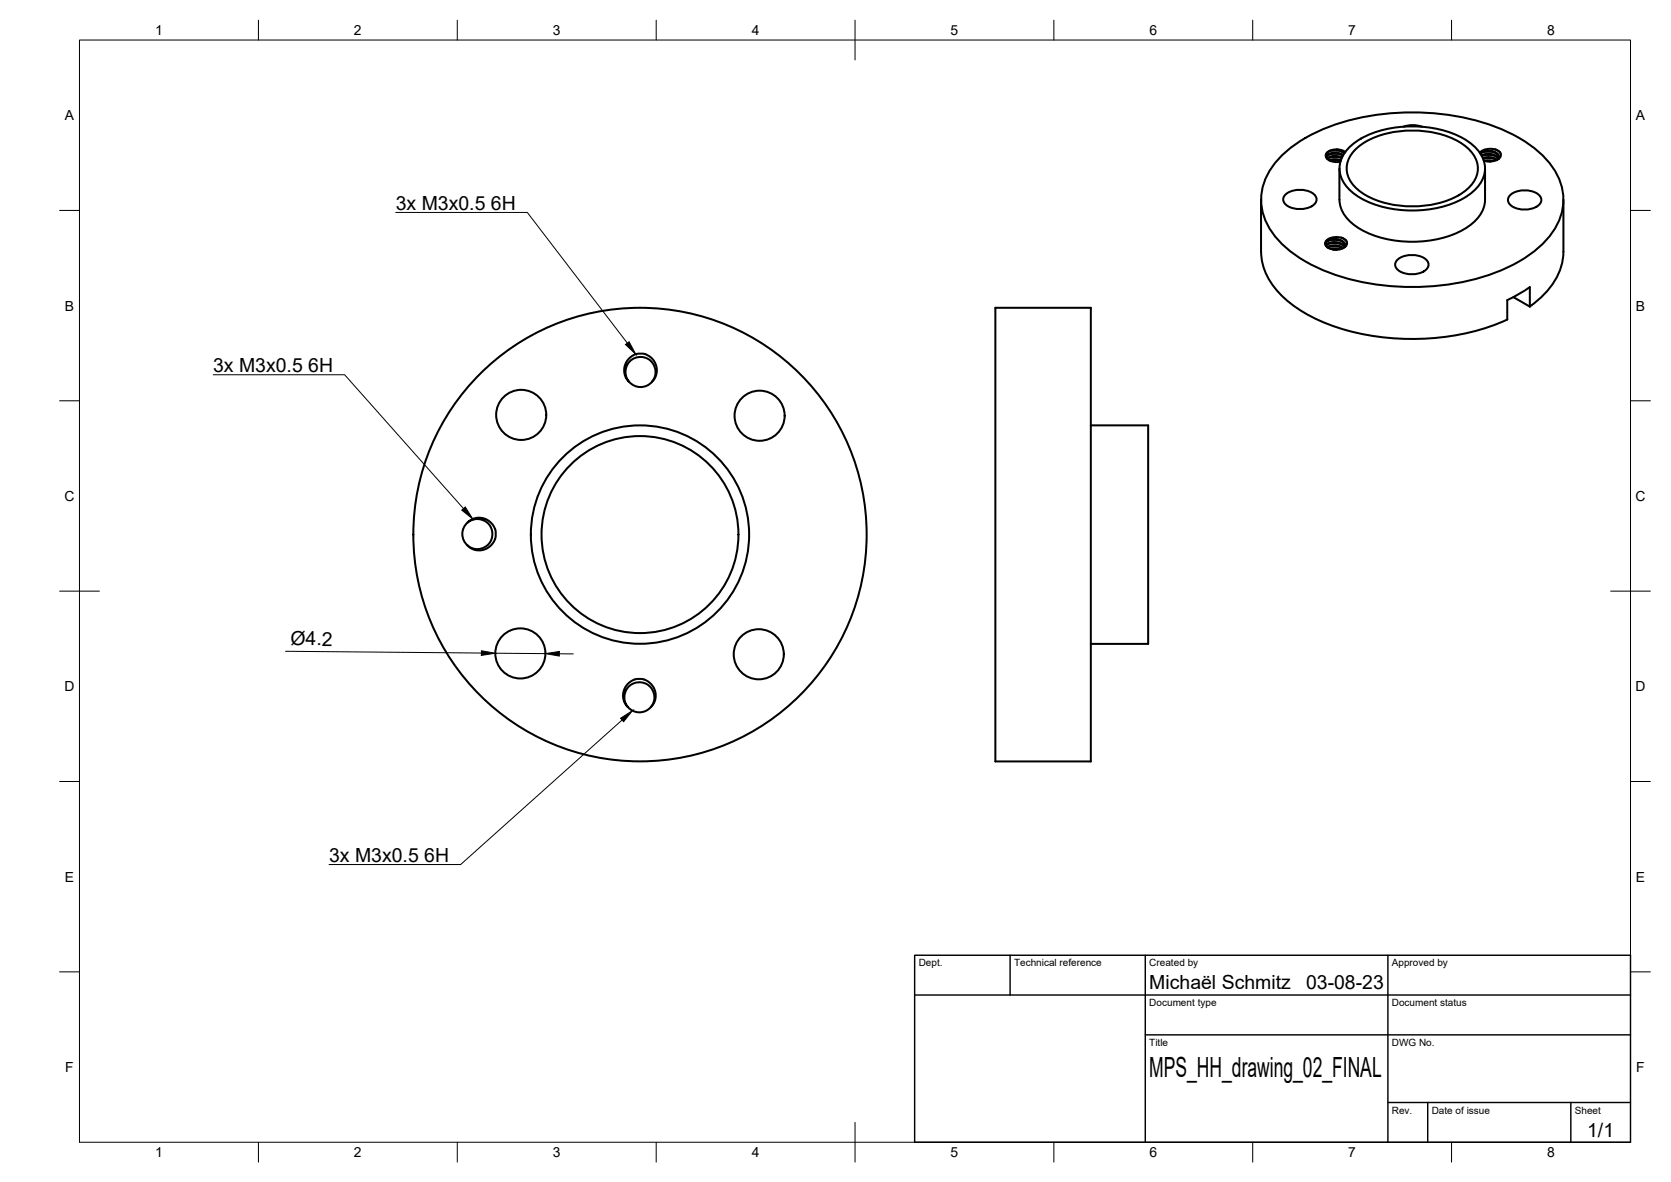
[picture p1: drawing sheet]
<svg xmlns="http://www.w3.org/2000/svg" width="420mm" height="297mm" viewBox="0 0 420 297" stroke-linecap="round" stroke-linejoin="round" font-family="sans-serif">
<!-- layer: Visible -->
<g fill="none" stroke="#000" stroke-width=".51">
<path d="M322.8 38.6a43.3 43.3 0 0 1 23.5-9.8 59.9 59.9 0 0 1 33.7 4.8 24.5 24.5 0 0 1 11.9 11 14 14 0 0 1-3.1 15.7 38.6 38.6 0 0 1-20 10.4 60.9 60.9 0 0 1-38.6-3.9 24.5 24.5 0 0 1-11.9-11.1 14 14 0 0 1 3.1-15.6zM333.4 39.1l.2 .7 .8 .6 1.5 .3 1.1-.1M335 39.5h1.3M335 38.6l1.3 .1M335 37.8h1.3M336.1 37.6a2.64 2.64 0 0 0-2.7 1.2v.3M337.3 39.8l-1.8-.4-1 .2-.7 .4M337.4 39.6l-1-.3-1-.1-1 .2-.7 .4M337.7 39.1l-1.3-.4-1.3-.1-1 .3-.7 .6M337.7 39l-1.3-.6h-1.1l-1.3 .3-.6 .7M338 38.6l-1.2-.7-1.4-.1-1.4 .4-.4 .3-.2 .5M338.3 38.2l-1.1-.5-1.1-.1 .9 .2 1.1 .6"/>
<path d="M339.7 36.6a24.3 24.3 0 0 1 17.2-4.8 23.2 23.2 0 0 1 13.6 4.8 7.1 7.1 0 0 1 0 11.4 24.3 24.3 0 0 1-17.2 4.9 23.2 23.2 0 0 1-13.6-4.9 7.1 7.1 0 0 1 0-11.4zM341.1 37.3a21.8 21.8 0 0 1 15.6-4.5 20.8 20.8 0 0 1 12.4 4.5 6.3 6.3 0 0 1 0 10 21.8 21.8 0 0 1-15.6 4.5 20.8 20.8 0 0 1-12.4-4.5 6.3 6.3 0 0 1 0-10zM352.9 31.8l2-.4 1.4 .1 1.3 .4M372.2 38.5l1.4-.6 1.7 .1 1.2 .6 .4 .4 .1 .6-.1 .3-.9-.9-1.4-.3h-1.1l-1 .4M372.3 38.7l1.2-.6h1.5l1.3 .6 .7 .9M372.6 39.2l1-.3 1.5 .1 .9 .3 .8 .7M372.8 39.7l1-.2h1.1l1.5 .7M372.9 39.9l2-.2 1.4 .5M373.5 39.7l1.4 .1M373.5 38.9h1.4M373.5 38.1h1.4M376 37.6l.6 .3 .7 .6"/>
<path d="M376 37.6l-1.2-.2-1.1 .1-1 .4-.6 .5M376 37.5a1.84 1.84 0 0 1 1.3 1.1l-.1 1-1 .7-1.3 .3-1.8-.3M317.1 50.2v13a16.8 16.8 0 0 0 7.2 12.9 47 47 0 0 0 24.7 8.8 60.1 60.1 0 0 0 30-4.6M323.3 48.8a6.1 6.1 0 0 1 7.1 0 1.74 1.74 0 0 1-.6 3 5.9 5.9 0 0 1-6.9-.9 1.58 1.58 0 0 1 .4-2.1zM334.5 40.4l1.4-.2 1.2 .3M335 40.3h1.3M336.8 42.3v7.9a9.2 9.2 0 0 0 5.4 7.5 28.6 28.6 0 0 0 25.8 0 9.2 9.2 0 0 0 5.4-7.5v-7.9M337.1 40.3l-1.9-.3-1 .3M337.3 59.7l1.3 1M337.3 59.7l-1.5-.1-1.3 .2-.9 .6-.4 .8M337.3 59.7l1.1 .7 .3 .9-.6 .8-1.2 .5a4 4 0 0 1-3.5-.8l-.2-.6M373.3 40.4l1.2-.1 1 .2"/>
<path d="M373.8 40.5l1.1 .1-1-.1M379.8 49a6.1 6.1 0 0 1 7.1 0 1.74 1.74 0 0 1-.6 3 5.9 5.9 0 0 1-6.9-1 1.58 1.58 0 0 1 .4-2zM393.1 50.2v13a16.8 16.8 0 0 1-7.2 12.9l-1.2 .9M250.3 77.4h24v114h-24zM333.2 61.2l.3-.5 .7-.5 1.7-.2 1.6 .5 .6 .5 .2 .6-.1 .5-.4-.5-.7-.5-1.6-.3-1.4 .3-.8 .6M333.2 61.4l.2-.4 .7-.5 1.8-.3 1.7 .6 .5 .5 .2 .5M333.4 61.8l.9-.6 1.4-.1 1.4 .2 1 .8M333.7 62.1l.9-.3 1.2-.2 1.3 .3 .7 .4M333.9 62.3l.8-.4h1.1l1.8 .5M334.6 62.6l1.2-.1 1 .2M334.9 61.9h1.3M334.9 61.1h1.3"/>
<path d="M334.9 60.3h1.3M335.2 62.7h1zM351.4 65.2a6.1 6.1 0 0 1 7.2 0 1.74 1.74 0 0 1-.6 3 5.9 5.9 0 0 1-7-.9 1.58 1.58 0 0 1 .4-2.1zM380.5 74.7l4.2 2.4M384.7 77.1v-5l-2.7 1.8-3 1.5v4.9M158 90.3l.4-.4a3.9 3.9 0 0 1 5.1-.2l1.2 1.5 .5 1.7-.4 1.7-.9 1.4 .6-1 .3-1.1-.3-1.9-.5-.9-.7-.7-.9-.5-1.1-.2-1.8 .3-.9 .6-.8 .9-.5 1.4v1l.3 1.1 .6 1-.9-1.2-.3-1.4 .2-1.7zM163.9 95.9a3.8 3.8 0 0 1-5.7 0M274.3 106.9h14.4v54.9h-14.4M117.6 131.3a4.1 4.1 0 0 0-.3 5.6 4.1 4.1 0 0 0 5.5 .7l.8-.7a3.9 3.9 0 0 0 .2-5.2l-1.6-1.2-1.4-.4-1.4 .1-1.5 .8-.3 .3 1.1-.7 1.5-.2 1 .2 .9 .4 .7 .6 .6 .9 .4 2-.6 1.8-.5 .6-1.2 .8-1.1 .3h-1l-1.1-.4-.7-.5M157.8 171.9l.3-.3a3.9 3.9 0 0 1 5.1-.1l1.2 1.3 .5 1.6-.3 1.9-1 1.4 .6-.8 .3-1v-1.1l-.2-1-.9-1.3-.6-.5-1.8-.5-1.9 .3-.9 .7-.7 .9-.4 1-.1 1.1 .2 1 .7 1.2-.1-.1-.8-1.2-.3-1.4 .3-1.7zM163.7 177.7a3.8 3.8 0 0 1-5.8 0"/>
<circle cx="131.1" cy="104.3" r="6.3"/>
<circle cx="191" cy="104.5" r="6.3"/>
<circle cx="160.9" cy="134.3" r="24.8"/>
<circle cx="160.9" cy="134.3" r="27.4"/>
<circle cx="160.9" cy="134.3" r="57"/>
<circle cx="130.8" cy="164.2" r="6.3"/>
<circle cx="190.8" cy="164.4" r="6.3"/>
</g>
<!-- layer: BORDER -->
<g fill="none" stroke="#000" stroke-width=".25">
<path d="M20 10.1h390v276.9h-390zM65 5.1v5M115 5.1v5M165 5.1v5M215 5.1v10M265 5.1v5M315 5.1v5M365 5.1v5M15 52.9h5M410 52.9h5M15 100.7h5M410 100.7h5"/>
<path d="M15 148.6h10M405 148.6h10M15 196.4h5M410 196.4h5M15 244.2h5M410 244.2h5M65 287v5M115 287v5M165 287v5M215 282.1v9.9M265 287v5M315 287v5"/>
<path d="M365 287v5"/>
</g>
<!-- layer: TITLEBLOCK -->
<path d="M230 240.1h180v46.9h-180zM230 250h180M254 240.1v9.9M288 240.1v46.9M349 240.1v46.9M288 260.1h122M349 277.1h61M359 277.1v9.9M395 277.1v9.9" fill="none" stroke="#000" stroke-width=".36"/>
<!-- layer: Hole Notes -->
<path d="M157.3 86.6l.9-.7 1.7 3.1zM116.1 128.2l.9-.8 1.9 3zM156 180.5l3-1.9-2.2 2.8z" fill="#000" stroke="#000" stroke-width=".25"/>
<path d="M99.5 53.4h33.1l25.1 32.8M53.6 94.2h33.1l29.8 33.6M156.4 180.9l-40.6 36.4h-33.1" fill="none" stroke="#000" stroke-width=".25"/>
<!-- layer: FD_Dimensions -->
<path d="M71.8 163.7l49.2 .4M124.5 164.2l12.6 .1M140.6 164.3h3.5" fill="none" stroke="#000" stroke-width=".25"/>
<path d="M121.1 163.5l3.4 .7-3.5 .5zM137.1 164.3l3.6-.6-.1 1.2z" fill="#000" stroke="#000" stroke-width=".25"/>
<text font-size="7" x="289" y="270.6">MPS_HH_drawing_02_FINAL</text>
<g font-size="4.9">
<text x="99.5" y="52.7">3x M3x0.5</text>
<text x="123.4" y="52.7">6H</text>
<text x="53.6" y="93.5">3x M3x0.5</text>
<text x="77.5" y="93.5">6H</text>
<text x="73" y="162.1" transform="rotate(1 73 162.1)">Ø4.2</text>
<text x="82.7" y="216.6">3x M3x0.5</text>
<text x="106.7" y="216.6">6H</text>
<text x="289" y="248.5">Michaël Schmitz</text>
<text x="328.4" y="248.5">03-08-23</text>
<text x="399.1" y="285.7">1/1</text>
</g>
<g font-size="3.5">
<text x="39" y="8.8">1</text>
<text x="89" y="8.8">2</text>
<text x="139" y="8.8">3</text>
<text x="189" y="8.8">4</text>
<text x="239" y="8.8">5</text>
<text x="289" y="8.8">6</text>
<text x="339" y="8.8">7</text>
<text x="389" y="8.8">8</text>
<text x="16.3" y="30.2">A</text>
<text x="411.3" y="30.2">A</text>
<text x="16.3" y="78">B</text>
<text x="411.3" y="78">B</text>
<text x="16.2" y="125.9">C</text>
<text x="411.2" y="125.9">C</text>
<text x="16.2" y="173.7">D</text>
<text x="411.2" y="173.7">D</text>
<text x="16.3" y="221.6">E</text>
<text x="411.3" y="221.6">E</text>
<text x="16.4" y="269.4">F</text>
<text x="411.4" y="269.4">F</text>
<text x="39" y="290.8">1</text>
<text x="89" y="290.8">2</text>
<text x="139" y="290.8">3</text>
<text x="189" y="290.8">4</text>
<text x="239" y="290.8">5</text>
<text x="289" y="290.8">6</text>
<text x="339" y="290.8">7</text>
<text x="389" y="290.8">8</text>
</g>
<g font-size="2.5">
<text x="231" y="242.9">Dept.</text>
<text x="255" y="242.9">Technical reference</text>
<text x="289" y="242.9">Created by</text>
<text x="350" y="242.9">Approved by</text>
<text x="289" y="252.8">Document type</text>
<text x="350" y="252.8">Document status</text>
<text x="289" y="262.9">Title</text>
<text x="350" y="262.9">DWG No.</text>
<text x="350" y="279.9">Rev.</text>
<text x="360" y="279.9">Date of issue</text>
<text x="396" y="279.9">Sheet</text>
</g>
</svg>
